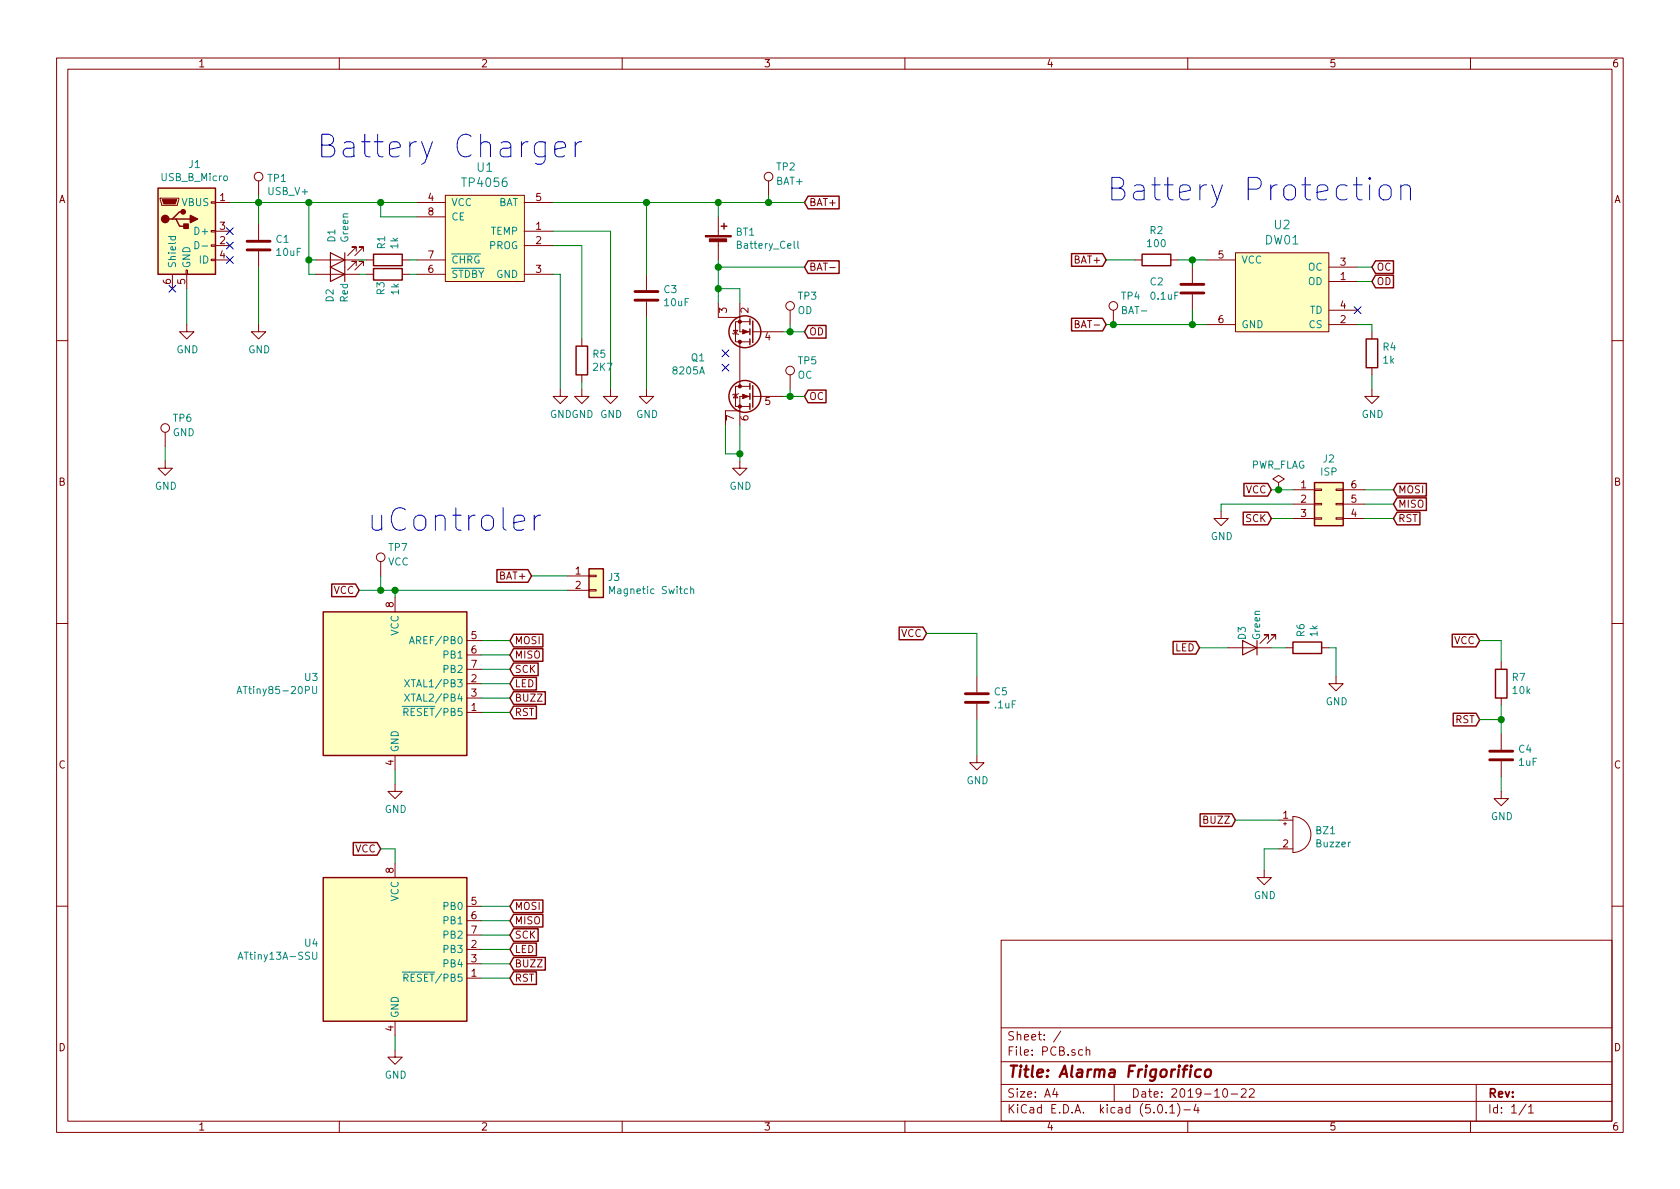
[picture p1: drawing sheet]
EESchema Schematic File Version 4
LIBS:PCB-cache
EELAYER 26 0
EELAYER END
$Descr A4 11693 8268
encoding utf-8
Sheet 1 1
Title "Alarma Frigorifico"
Date "2019-10-22"
Rev ""
Comp ""
Comment1 ""
Comment2 ""
Comment3 ""
Comment4 ""
$EndDescr
$Comp
L Connector:USB_B_Micro J1
U 1 1
P 1300 1600
F 0 "J1" H 1355 2067 50  0000 C CNN
F 1 "USB_B_Micro" H 1355 1976 50  0000 C CNN
F 2 "project_footprints:MicroUSB" H 1450 1550 50  0001 C CNN
F 3 "~" H 1450 1550 50  0001 C CNN
	1    1300 1600
	1    0    0    -1  
$EndComp
$Comp
L Mi_Libreria:TP4056 U1
U 1 1
P 3100 1350
F 0 "U1" H 3375 1547 60  0000 C CNN
F 1 "TP4056" H 3375 1441 60  0000 C CNN
F 2 "Package_SO:SOIC-8_3.9x4.9mm_P1.27mm" H 3100 1350 60  0001 C CNN
F 3 "" H 3100 1350 60  0001 C CNN
	1    3100 1350
	1    0    0    -1  
$EndComp
$Comp
L Mi_Libreria:DW01 U2
U 1 1
P 8600 1750
F 0 "U2" H 8925 1947 60  0000 C CNN
F 1 "DW01" H 8925 1841 60  0000 C CNN
F 2 "Package_TO_SOT_SMD:SOT-23-6_Handsoldering" H 8600 1750 60  0001 C CNN
F 3 "" H 8600 1750 60  0001 C CNN
	1    8600 1750
	1    0    0    -1  
$EndComp
$Comp
L Device:LED D2
U 1 1
P 2350 1900
F 0 "D2" V 2400 2100 50  0000 R CNN
F 1 "Red" V 2300 2100 50  0000 R CNN
F 2 "LED_SMD:LED_0805_2012Metric_Pad1.15x1.40mm_HandSolder" H 2350 1900 50  0001 C CNN
F 3 "~" H 2350 1900 50  0001 C CNN
	1    2350 1900
	-1   0    0    1   
$EndComp
$Comp
L Device:LED D1
U 1 1
P 2350 1800
F 0 "D1" V 2388 1683 50  0000 R CNN
F 1 "Green" V 2297 1683 50  0000 R CNN
F 2 "LED_SMD:LED_0805_2012Metric_Pad1.15x1.40mm_HandSolder" H 2350 1800 50  0001 C CNN
F 3 "~" H 2350 1800 50  0001 C CNN
	1    2350 1800
	-1   0    0    1   
$EndComp
Wire Wire Line
	1600 1400 1800 1400
Wire Wire Line
	2900 1500 2650 1500
Wire Wire Line
	2650 1500 2650 1400
Connection ~ 2650 1400
Wire Wire Line
	2650 1400 2900 1400
$Comp
L Device:C C1
U 1 1
P 1800 1700
F 0 "C1" H 1915 1746 50  0000 L CNN
F 1 "10uF" H 1915 1655 50  0000 L CNN
F 2 "Capacitor_SMD:C_0805_2012Metric_Pad1.15x1.40mm_HandSolder" H 1838 1550 50  0001 C CNN
F 3 "~" H 1800 1700 50  0001 C CNN
	1    1800 1700
	1    0    0    -1  
$EndComp
Wire Wire Line
	1800 1400 2150 1400
Wire Wire Line
	1800 1850 1800 2250
Wire Wire Line
	1300 2000 1300 2250
$Comp
L power:GND #PWR02
U 1 1
P 1800 2250
F 0 "#PWR02" H 1800 2000 50  0001 C CNN
F 1 "GND" H 1805 2077 50  0000 C CNN
F 2 "" H 1800 2250 50  0001 C CNN
F 3 "" H 1800 2250 50  0001 C CNN
	1    1800 2250
	1    0    0    -1  
$EndComp
$Comp
L power:GND #PWR01
U 1 1
P 1300 2250
F 0 "#PWR01" H 1300 2000 50  0001 C CNN
F 1 "GND" H 1305 2077 50  0000 C CNN
F 2 "" H 1300 2250 50  0001 C CNN
F 3 "" H 1300 2250 50  0001 C CNN
	1    1300 2250
	1    0    0    -1  
$EndComp
$Comp
L Device:R R3
U 1 1
P 2700 1900
F 0 "R3" H 2550 1950 50  0000 L CNN
F 1 "1k" H 2550 1850 50  0000 L CNN
F 2 "Resistor_SMD:R_0805_2012Metric_Pad1.15x1.40mm_HandSolder" V 2630 1900 50  0001 C CNN
F 3 "~" H 2700 1900 50  0001 C CNN
	1    2700 1900
	0    -1   -1   0   
$EndComp
$Comp
L Device:R R1
U 1 1
P 2700 1800
F 0 "R1" H 2770 1846 50  0000 L CNN
F 1 "1k" H 2770 1755 50  0000 L CNN
F 2 "Resistor_SMD:R_0805_2012Metric_Pad1.15x1.40mm_HandSolder" V 2630 1800 50  0001 C CNN
F 3 "~" H 2700 1800 50  0001 C CNN
	1    2700 1800
	0    -1   -1   0   
$EndComp
Wire Wire Line
	2500 1800 2550 1800
Wire Wire Line
	2850 1800 2900 1800
Wire Wire Line
	3850 1400 4500 1400
Text GLabel 5600 1400 2    50   Input ~ 0
BAT+
Wire Wire Line
	3850 1600 4250 1600
Wire Wire Line
	4250 1600 4250 2700
$Comp
L power:GND #PWR05
U 1 1
P 4250 2700
F 0 "#PWR05" H 4250 2450 50  0001 C CNN
F 1 "GND" H 4255 2527 50  0000 C CNN
F 2 "" H 4250 2700 50  0001 C CNN
F 3 "" H 4250 2700 50  0001 C CNN
	1    4250 2700
	1    0    0    -1  
$EndComp
Wire Wire Line
	3850 1900 3900 1900
Wire Wire Line
	3900 1900 3900 2700
$Comp
L power:GND #PWR03
U 1 1
P 3900 2700
F 0 "#PWR03" H 3900 2450 50  0001 C CNN
F 1 "GND" H 3905 2527 50  0000 C CNN
F 2 "" H 3900 2700 50  0001 C CNN
F 3 "" H 3900 2700 50  0001 C CNN
	1    3900 2700
	1    0    0    -1  
$EndComp
$Comp
L Device:R R5
U 1 1
P 4050 2500
F 0 "R5" H 4120 2546 50  0000 L CNN
F 1 "2K7" H 4120 2455 50  0000 L CNN
F 2 "Resistor_SMD:R_0805_2012Metric_Pad1.15x1.40mm_HandSolder" V 3980 2500 50  0001 C CNN
F 3 "~" H 4050 2500 50  0001 C CNN
	1    4050 2500
	1    0    0    -1  
$EndComp
Wire Wire Line
	3850 1700 4050 1700
Wire Wire Line
	4050 1700 4050 2350
$Comp
L power:GND #PWR04
U 1 1
P 4050 2700
F 0 "#PWR04" H 4050 2450 50  0001 C CNN
F 1 "GND" H 4055 2527 50  0000 C CNN
F 2 "" H 4050 2700 50  0001 C CNN
F 3 "" H 4050 2700 50  0001 C CNN
	1    4050 2700
	1    0    0    -1  
$EndComp
Wire Wire Line
	4050 2700 4050 2650
Wire Wire Line
	2150 1900 2150 1800
Connection ~ 2150 1400
Wire Wire Line
	2150 1400 2650 1400
Wire Wire Line
	2850 1900 2900 1900
Wire Wire Line
	2550 1900 2500 1900
Wire Wire Line
	2200 1900 2150 1900
Wire Wire Line
	2200 1800 2150 1800
Connection ~ 2150 1800
Wire Wire Line
	2150 1800 2150 1400
$Comp
L Device:C C3
U 1 1
P 4500 2050
F 0 "C3" H 4615 2096 50  0000 L CNN
F 1 "10uF" H 4615 2005 50  0000 L CNN
F 2 "Capacitor_SMD:C_0805_2012Metric" H 4538 1900 50  0001 C CNN
F 3 "~" H 4500 2050 50  0001 C CNN
	1    4500 2050
	1    0    0    -1  
$EndComp
Wire Wire Line
	4500 1900 4500 1400
Connection ~ 4500 1400
Wire Wire Line
	4500 2200 4500 2700
$Comp
L power:GND #PWR06
U 1 1
P 4500 2700
F 0 "#PWR06" H 4500 2450 50  0001 C CNN
F 1 "GND" H 4505 2527 50  0000 C CNN
F 2 "" H 4500 2700 50  0001 C CNN
F 3 "" H 4500 2700 50  0001 C CNN
	1    4500 2700
	1    0    0    -1  
$EndComp
$Comp
L Device:Battery_Cell BT1
U 1 1
P 5000 1700
F 0 "BT1" H 5118 1796 50  0000 L CNN
F 1 "Battery_Cell" H 5118 1705 50  0000 L CNN
F 2 "Connector_PinHeader_2.54mm:PinHeader_1x02_P2.54mm_Vertical" V 5000 1760 50  0001 C CNN
F 3 "~" V 5000 1760 50  0001 C CNN
	1    5000 1700
	1    0    0    -1  
$EndComp
NoConn ~ 9450 2150
Wire Wire Line
	4500 1400 5000 1400
Wire Wire Line
	5000 1500 5000 1400
$Comp
L Mi_Libreria:8205A Q1
U 1 1
P 5450 2100
F 0 "Q1" V 5829 1562 50  0000 R CNN
F 1 "8205A" V 5920 1562 50  0000 R CNN
F 2 "Package_SO:TSSOP-8_4.4x3mm_P0.65mm" H 5800 1500 50  0001 L CIN
F 3 "" V 5650 1900 50  0001 L CNN
	1    5450 2100
	0    1    1    0   
$EndComp
Wire Wire Line
	5000 1800 5000 1850
Wire Wire Line
	5150 2100 5150 2000
Wire Wire Line
	5150 2000 5000 2000
Connection ~ 5000 2000
Wire Wire Line
	5000 2000 5000 2100
Wire Wire Line
	5050 2950 5050 3150
Wire Wire Line
	5050 3150 5150 3150
Wire Wire Line
	5150 3150 5150 2950
$Comp
L power:GND #PWR09
U 1 1
P 5150 3200
F 0 "#PWR09" H 5150 2950 50  0001 C CNN
F 1 "GND" H 5155 3027 50  0000 C CNN
F 2 "" H 5150 3200 50  0001 C CNN
F 3 "" H 5150 3200 50  0001 C CNN
	1    5150 3200
	1    0    0    -1  
$EndComp
Wire Wire Line
	5150 3200 5150 3150
Connection ~ 5150 3150
$Comp
L Device:R R2
U 1 1
P 8050 1800
F 0 "R2" V 7843 1800 50  0000 C CNN
F 1 "100" V 7934 1800 50  0000 C CNN
F 2 "Resistor_SMD:R_0805_2012Metric_Pad1.15x1.40mm_HandSolder" V 7980 1800 50  0001 C CNN
F 3 "~" H 8050 1800 50  0001 C CNN
	1    8050 1800
	0    1    1    0   
$EndComp
Connection ~ 5000 1400
Wire Wire Line
	5000 1400 5350 1400
Wire Wire Line
	8200 1800 8300 1800
Text GLabel 7700 1800 0    50   Input ~ 0
BAT+
Wire Wire Line
	7700 1800 7900 1800
$Comp
L Device:C C2
U 1 1
P 8300 2000
F 0 "C2" H 8000 2050 50  0000 L CNN
F 1 "0.1uF" H 8000 1950 50  0000 L CNN
F 2 "Capacitor_SMD:C_0805_2012Metric" H 8338 1850 50  0001 C CNN
F 3 "~" H 8300 2000 50  0001 C CNN
	1    8300 2000
	1    0    0    -1  
$EndComp
Wire Wire Line
	8300 1850 8300 1800
Connection ~ 8300 1800
Wire Wire Line
	8300 1800 8400 1800
Wire Wire Line
	8300 2150 8300 2250
Wire Wire Line
	8300 2250 8400 2250
Text GLabel 5600 1850 2    50   Input ~ 0
BAT-
Wire Wire Line
	5600 1850 5000 1850
Connection ~ 5000 1850
Wire Wire Line
	5000 1850 5000 2000
Text GLabel 7700 2250 0    50   Input ~ 0
BAT-
Wire Wire Line
	7700 2250 7750 2250
Connection ~ 8300 2250
Text GLabel 5600 2750 2    50   Input ~ 0
OC
Text GLabel 5600 2300 2    50   Input ~ 0
OD
$Comp
L Device:R R4
U 1 1
P 9550 2450
F 0 "R4" H 9620 2496 50  0000 L CNN
F 1 "1k" H 9620 2405 50  0000 L CNN
F 2 "Resistor_SMD:R_0805_2012Metric_Pad1.15x1.40mm_HandSolder" V 9480 2450 50  0001 C CNN
F 3 "~" H 9550 2450 50  0001 C CNN
	1    9550 2450
	1    0    0    -1  
$EndComp
Wire Wire Line
	9450 2250 9550 2250
Wire Wire Line
	9550 2250 9550 2300
$Comp
L power:GND #PWR07
U 1 1
P 9550 2700
F 0 "#PWR07" H 9550 2450 50  0001 C CNN
F 1 "GND" H 9555 2527 50  0000 C CNN
F 2 "" H 9550 2700 50  0001 C CNN
F 3 "" H 9550 2700 50  0001 C CNN
	1    9550 2700
	1    0    0    -1  
$EndComp
Wire Wire Line
	9550 2600 9550 2700
Wire Wire Line
	5450 2300 5500 2300
Wire Wire Line
	5450 2750 5500 2750
Text GLabel 9550 1950 2    50   Input ~ 0
OD
Text GLabel 9550 1850 2    50   Input ~ 0
OC
Wire Wire Line
	9550 1850 9450 1850
Wire Wire Line
	9450 1950 9550 1950
$Comp
L Device:LED D3
U 1 1
P 8700 4500
F 0 "D3" V 8750 4450 50  0000 R CNN
F 1 "Green" V 8650 4450 50  0000 R CNN
F 2 "LED_THT:LED_D3.0mm" H 8700 4500 50  0001 C CNN
F 3 "~" H 8700 4500 50  0001 C CNN
	1    8700 4500
	-1   0    0    1   
$EndComp
$Comp
L Device:R R6
U 1 1
P 9100 4500
F 0 "R6" H 9170 4546 50  0000 L CNN
F 1 "1k" H 9170 4455 50  0000 L CNN
F 2 "Resistor_SMD:R_0805_2012Metric_Pad1.15x1.40mm_HandSolder" V 9030 4500 50  0001 C CNN
F 3 "~" H 9100 4500 50  0001 C CNN
	1    9100 4500
	0    -1   -1   0   
$EndComp
$Comp
L Device:Buzzer BZ1
U 1 1
P 9000 5800
F 0 "BZ1" H 9153 5829 50  0000 L CNN
F 1 "Buzzer" H 9153 5738 50  0000 L CNN
F 2 "TestPoint:TestPoint_2Pads_Pitch2.54mm_Drill0.8mm" V 8975 5900 50  0001 C CNN
F 3 "~" V 8975 5900 50  0001 C CNN
	1    9000 5800
	1    0    0    -1  
$EndComp
$Comp
L Connector_Generic:Conn_01x02 J3
U 1 1
P 4150 4000
F 0 "J3" H 4229 3992 50  0000 L CNN
F 1 "Magnetic Switch" H 4229 3901 50  0000 L CNN
F 2 "Connector_PinHeader_2.54mm:PinHeader_1x02_P2.54mm_Vertical" H 4150 4000 50  0001 C CNN
F 3 "~" H 4150 4000 50  0001 C CNN
	1    4150 4000
	1    0    0    -1  
$EndComp
Wire Wire Line
	2750 4150 2750 4100
Wire Wire Line
	2750 4100 3950 4100
Wire Wire Line
	3950 4000 3700 4000
Text GLabel 3700 4000 0    50   Input ~ 0
BAT+
$Comp
L power:GND #PWR012
U 1 1
P 2750 7300
F 0 "#PWR012" H 2750 7050 50  0001 C CNN
F 1 "GND" H 2755 7127 50  0000 C CNN
F 2 "" H 2750 7300 50  0001 C CNN
F 3 "" H 2750 7300 50  0001 C CNN
	1    2750 7300
	1    0    0    -1  
$EndComp
Wire Wire Line
	2750 7200 2750 7300
Wire Wire Line
	8350 4500 8550 4500
Wire Wire Line
	8850 4500 8950 4500
Wire Wire Line
	9250 4500 9300 4500
Wire Wire Line
	9300 4500 9300 4700
$Comp
L power:GND #PWR010
U 1 1
P 9300 4700
F 0 "#PWR010" H 9300 4450 50  0001 C CNN
F 1 "GND" H 9305 4527 50  0000 C CNN
F 2 "" H 9300 4700 50  0001 C CNN
F 3 "" H 9300 4700 50  0001 C CNN
	1    9300 4700
	1    0    0    -1  
$EndComp
Text Notes 2200 1100 0    157  ~ 0
Battery Charger\n
Text Notes 7700 1400 0    157  ~ 0
Battery Protection\n
Text Notes 2550 3700 0    157  ~ 0
uControler
$Comp
L Connector_Generic:Conn_02x03_Counter_Clockwise J2
U 1 1
P 9200 3500
F 0 "J2" H 9250 3817 50  0000 C CNN
F 1 "ISP" H 9250 3726 50  0000 C CNN
F 2 "Connector_PinHeader_1.27mm:PinHeader_2x03_P1.27mm_Vertical_SMD" H 9200 3500 50  0001 C CNN
F 3 "~" H 9200 3500 50  0001 C CNN
	1    9200 3500
	1    0    0    -1  
$EndComp
Wire Wire Line
	9500 3400 9700 3400
Wire Wire Line
	9500 3500 9700 3500
Wire Wire Line
	9500 3600 9700 3600
Wire Wire Line
	9000 3400 8900 3400
Wire Wire Line
	8500 3500 9000 3500
Wire Wire Line
	9000 3600 8850 3600
Text GLabel 8850 3400 0    50   Input ~ 0
VCC
Text GLabel 2500 4100 0    50   Input ~ 0
VCC
Connection ~ 2750 4100
Wire Wire Line
	2500 4100 2650 4100
Text GLabel 8850 3600 0    50   Input ~ 0
SCK
Text GLabel 9700 3400 2    50   Input ~ 0
MOSI
Text GLabel 9700 3500 2    50   Input ~ 0
MISO
Text GLabel 9700 3600 2    50   Input ~ 0
RST
Text GLabel 3550 4450 2    50   Input ~ 0
MOSI
Text GLabel 3550 4550 2    50   Input ~ 0
MISO
Text GLabel 3550 4650 2    50   Input ~ 0
SCK
Wire Wire Line
	3350 4450 3550 4450
Wire Wire Line
	3350 4550 3550 4550
Wire Wire Line
	3550 4650 3350 4650
Text GLabel 3550 4950 2    50   Input ~ 0
RST
Wire Wire Line
	3350 4950 3550 4950
$Comp
L Connector:TestPoint TP1
U 1 1
P 1800 1350
F 0 "TP1" H 1858 1470 50  0000 L CNN
F 1 "USB_V+" H 1858 1379 50  0000 L CNN
F 2 "TestPoint:TestPoint_Pad_1.0x1.0mm" H 2000 1350 50  0001 C CNN
F 3 "~" H 2000 1350 50  0001 C CNN
	1    1800 1350
	1    0    0    -1  
$EndComp
$Comp
L Connector:TestPoint TP2
U 1 1
P 5350 1350
F 0 "TP2" H 5400 1550 50  0000 L CNN
F 1 "BAT+" H 5400 1450 50  0000 L CNN
F 2 "TestPoint:TestPoint_Pad_1.0x1.0mm" H 5550 1350 50  0001 C CNN
F 3 "~" H 5550 1350 50  0001 C CNN
	1    5350 1350
	1    0    0    -1  
$EndComp
Wire Wire Line
	5350 1350 5350 1400
Connection ~ 5350 1400
Wire Wire Line
	5350 1400 5600 1400
Connection ~ 1800 1400
Wire Wire Line
	1800 1550 1800 1400
Wire Wire Line
	1800 1350 1800 1400
$Comp
L Connector:TestPoint TP6
U 1 1
P 1150 3100
F 0 "TP6" H 1200 3300 50  0000 L CNN
F 1 "GND" H 1200 3200 50  0000 L CNN
F 2 "TestPoint:TestPoint_Pad_1.0x1.0mm" H 1350 3100 50  0001 C CNN
F 3 "~" H 1350 3100 50  0001 C CNN
	1    1150 3100
	1    0    0    -1  
$EndComp
$Comp
L power:GND #PWR08
U 1 1
P 1150 3200
F 0 "#PWR08" H 1150 2950 50  0001 C CNN
F 1 "GND" H 1155 3027 50  0000 C CNN
F 2 "" H 1150 3200 50  0001 C CNN
F 3 "" H 1150 3200 50  0001 C CNN
	1    1150 3200
	1    0    0    -1  
$EndComp
Wire Wire Line
	1150 3100 1150 3200
$Comp
L Connector:TestPoint TP3
U 1 1
P 5500 2250
F 0 "TP3" H 5550 2450 50  0000 L CNN
F 1 "OD" H 5550 2350 50  0000 L CNN
F 2 "TestPoint:TestPoint_Pad_1.0x1.0mm" H 5700 2250 50  0001 C CNN
F 3 "~" H 5700 2250 50  0001 C CNN
	1    5500 2250
	1    0    0    -1  
$EndComp
$Comp
L Connector:TestPoint TP5
U 1 1
P 5500 2700
F 0 "TP5" H 5550 2900 50  0000 L CNN
F 1 "OC" H 5550 2800 50  0000 L CNN
F 2 "TestPoint:TestPoint_Pad_1.0x1.0mm" H 5700 2700 50  0001 C CNN
F 3 "~" H 5700 2700 50  0001 C CNN
	1    5500 2700
	1    0    0    -1  
$EndComp
Wire Wire Line
	5500 2250 5500 2300
Connection ~ 5500 2300
Wire Wire Line
	5500 2300 5600 2300
Wire Wire Line
	5500 2700 5500 2750
Connection ~ 5500 2750
Wire Wire Line
	5500 2750 5600 2750
$Comp
L Connector:TestPoint TP7
U 1 1
P 2650 4000
F 0 "TP7" H 2700 4200 50  0000 L CNN
F 1 "VCC" H 2700 4100 50  0000 L CNN
F 2 "TestPoint:TestPoint_Pad_1.0x1.0mm" H 2850 4000 50  0001 C CNN
F 3 "~" H 2850 4000 50  0001 C CNN
	1    2650 4000
	1    0    0    -1  
$EndComp
Wire Wire Line
	2650 4000 2650 4100
Connection ~ 2650 4100
Wire Wire Line
	2650 4100 2750 4100
$Comp
L Connector:TestPoint TP4
U 1 1
P 7750 2250
F 0 "TP4" H 7800 2450 50  0000 L CNN
F 1 "BAT-" H 7800 2350 50  0000 L CNN
F 2 "TestPoint:TestPoint_Pad_1.0x1.0mm" H 7950 2250 50  0001 C CNN
F 3 "~" H 7950 2250 50  0001 C CNN
	1    7750 2250
	1    0    0    -1  
$EndComp
Connection ~ 7750 2250
Wire Wire Line
	7750 2250 8300 2250
$Comp
L MCU_Microchip_ATtiny:ATtiny85-20PU U3
U 1 1
P 2750 4750
F 0 "U3" H 2220 4796 50  0000 R CNN
F 1 "ATtiny85-20PU" H 2220 4705 50  0000 R CNN
F 2 "Package_DIP:DIP-8_W7.62mm" H 2750 4750 50  0001 C CIN
F 3 "http://ww1.microchip.com/downloads/en/DeviceDoc/atmel-2586-avr-8-bit-microcontroller-attiny25-attiny45-attiny85_datasheet.pdf" H 2750 4750 50  0001 C CNN
	1    2750 4750
	1    0    0    -1  
$EndComp
$Comp
L MCU_Microchip_ATtiny:ATtiny13A-SSU U4
U 1 1
P 2750 6600
F 0 "U4" H 2220 6646 50  0000 R CNN
F 1 "ATtiny13A-SSU" H 2220 6555 50  0000 R CNN
F 2 "Package_SO:SOIC-8_3.9x4.9mm_P1.27mm" H 2750 6600 50  0001 C CIN
F 3 "http://ww1.microchip.com/downloads/en/DeviceDoc/doc8126.pdf" H 2750 6600 50  0001 C CNN
	1    2750 6600
	1    0    0    -1  
$EndComp
Text GLabel 3550 4850 2    50   Input ~ 0
BUZZ
Text GLabel 3550 4750 2    50   Input ~ 0
LED
Wire Wire Line
	3350 4750 3550 4750
Wire Wire Line
	3350 4850 3550 4850
Text GLabel 2650 5900 0    50   Input ~ 0
VCC
Text GLabel 8350 4500 0    50   Input ~ 0
LED
Text GLabel 8600 5700 0    50   Input ~ 0
BUZZ
Wire Wire Line
	8600 5700 8900 5700
Wire Wire Line
	8900 5900 8800 5900
Wire Wire Line
	8800 5900 8800 6050
$Comp
L power:GND #PWR011
U 1 1
P 8800 6050
F 0 "#PWR011" H 8800 5800 50  0001 C CNN
F 1 "GND" H 8805 5877 50  0000 C CNN
F 2 "" H 8800 6050 50  0001 C CNN
F 3 "" H 8800 6050 50  0001 C CNN
	1    8800 6050
	1    0    0    -1  
$EndComp
Text GLabel 3550 6300 2    50   Input ~ 0
MOSI
Text GLabel 3550 6400 2    50   Input ~ 0
MISO
Text GLabel 3550 6500 2    50   Input ~ 0
SCK
Wire Wire Line
	3350 6300 3550 6300
Wire Wire Line
	3350 6400 3550 6400
Wire Wire Line
	3550 6500 3350 6500
Text GLabel 3550 6800 2    50   Input ~ 0
RST
Wire Wire Line
	3350 6800 3550 6800
Text GLabel 3550 6700 2    50   Input ~ 0
BUZZ
Text GLabel 3550 6600 2    50   Input ~ 0
LED
Wire Wire Line
	3350 6600 3550 6600
Wire Wire Line
	3350 6700 3550 6700
$Comp
L power:GND #PWR013
U 1 1
P 2750 5450
F 0 "#PWR013" H 2750 5200 50  0001 C CNN
F 1 "GND" H 2755 5277 50  0000 C CNN
F 2 "" H 2750 5450 50  0001 C CNN
F 3 "" H 2750 5450 50  0001 C CNN
	1    2750 5450
	1    0    0    -1  
$EndComp
Wire Wire Line
	2750 5350 2750 5450
$Comp
L Device:C C4
U 1 1
P 10450 5250
F 0 "C4" H 10565 5296 50  0000 L CNN
F 1 "1uF" H 10565 5205 50  0000 L CNN
F 2 "Capacitor_SMD:C_0805_2012Metric" H 10488 5100 50  0001 C CNN
F 3 "~" H 10450 5250 50  0001 C CNN
	1    10450 5250
	1    0    0    -1  
$EndComp
Text GLabel 10300 4450 0    50   Input ~ 0
VCC
$Comp
L Device:R R7
U 1 1
P 10450 4750
F 0 "R7" H 10520 4796 50  0000 L CNN
F 1 "10k" H 10520 4705 50  0000 L CNN
F 2 "Resistor_SMD:R_0805_2012Metric_Pad1.15x1.40mm_HandSolder" V 10380 4750 50  0001 C CNN
F 3 "~" H 10450 4750 50  0001 C CNN
	1    10450 4750
	1    0    0    -1  
$EndComp
Text GLabel 10300 5000 0    50   Input ~ 0
RST
Wire Wire Line
	10300 4450 10450 4450
Wire Wire Line
	10450 4450 10450 4600
Wire Wire Line
	10300 5000 10450 5000
Wire Wire Line
	10450 5000 10450 4900
Wire Wire Line
	10450 5000 10450 5100
Connection ~ 10450 5000
Wire Wire Line
	10450 5400 10450 5500
$Comp
L power:GND #PWR014
U 1 1
P 10450 5500
F 0 "#PWR014" H 10450 5250 50  0001 C CNN
F 1 "GND" H 10455 5327 50  0000 C CNN
F 2 "" H 10450 5500 50  0001 C CNN
F 3 "" H 10450 5500 50  0001 C CNN
	1    10450 5500
	1    0    0    -1  
$EndComp
NoConn ~ 1600 1600
NoConn ~ 1600 1700
NoConn ~ 1600 1800
NoConn ~ 1200 2000
NoConn ~ 5050 2450
NoConn ~ 5050 2550
$Comp
L power:GND #PWR0101
U 1 1
P 8500 3550
F 0 "#PWR0101" H 8500 3300 50  0001 C CNN
F 1 "GND" H 8505 3377 50  0000 C CNN
F 2 "" H 8500 3550 50  0001 C CNN
F 3 "" H 8500 3550 50  0001 C CNN
	1    8500 3550
	1    0    0    -1  
$EndComp
Wire Wire Line
	8500 3500 8500 3550
Wire Wire Line
	2650 5900 2750 5900
Wire Wire Line
	2750 5900 2750 6000
$Comp
L power:PWR_FLAG #FLG0101
U 1 1
P 8900 3400
F 0 "#FLG0101" H 8900 3475 50  0001 C CNN
F 1 "PWR_FLAG" H 8900 3574 50  0000 C CNN
F 2 "" H 8900 3400 50  0001 C CNN
F 3 "~" H 8900 3400 50  0001 C CNN
	1    8900 3400
	1    0    0    -1  
$EndComp
Connection ~ 8900 3400
Wire Wire Line
	8900 3400 8850 3400
Text GLabel 6450 4400 0    50   Input ~ 0
VCC
$Comp
L power:GND #PWR015
U 1 1
P 6800 5250
F 0 "#PWR015" H 6800 5000 50  0001 C CNN
F 1 "GND" H 6805 5077 50  0000 C CNN
F 2 "" H 6800 5250 50  0001 C CNN
F 3 "" H 6800 5250 50  0001 C CNN
	1    6800 5250
	1    0    0    -1  
$EndComp
Wire Wire Line
	6450 4400 6800 4400
$Comp
L Device:C C5
U 1 1
P 6800 4850
F 0 "C5" H 6915 4896 50  0000 L CNN
F 1 ".1uF" H 6915 4805 50  0000 L CNN
F 2 "Capacitor_SMD:C_0805_2012Metric_Pad1.15x1.40mm_HandSolder" H 6838 4700 50  0001 C CNN
F 3 "~" H 6800 4850 50  0001 C CNN
	1    6800 4850
	1    0    0    -1  
$EndComp
Wire Wire Line
	6800 4400 6800 4700
Wire Wire Line
	6800 5000 6800 5250
$EndSCHEMATC
